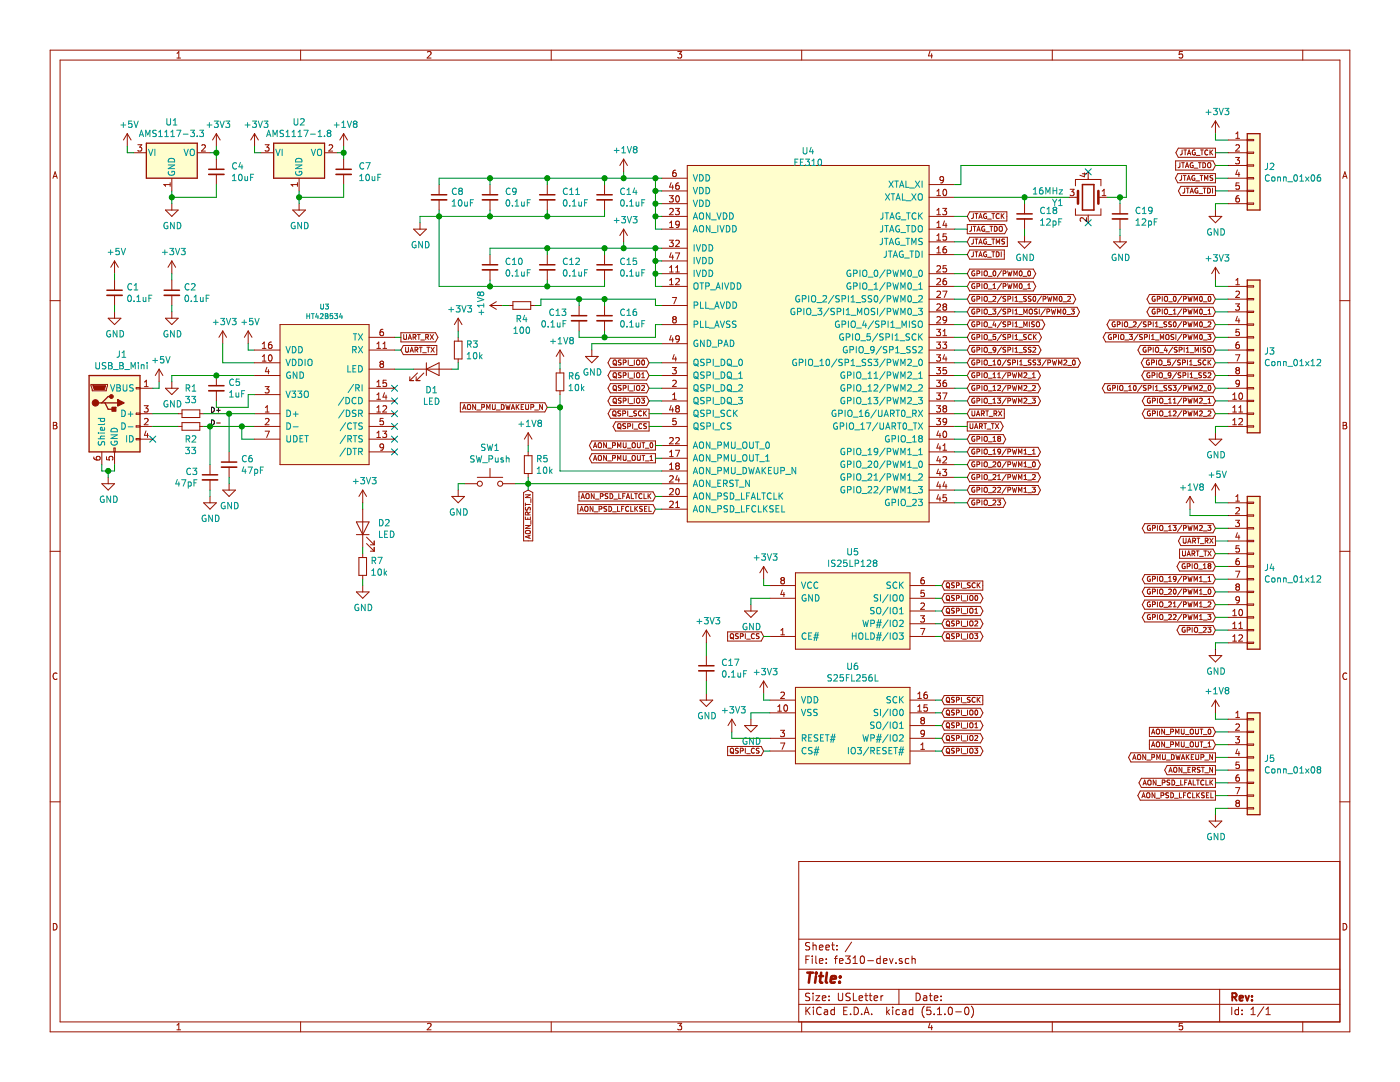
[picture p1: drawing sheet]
EESchema Schematic File Version 4
LIBS:fe310-dev-cache
EELAYER 26 0
EELAYER END
$Descr USLetter 11000 8500
encoding utf-8
Sheet 1 1
Title ""
Date ""
Rev ""
Comp ""
Comment1 ""
Comment2 ""
Comment3 ""
Comment4 ""
$EndDescr
$Comp
L fe310:FE310 U4
U 1 1
P 6350 2700
F 0 "U4" H 6350 4215 50  0000 C CNN
F 1 "FE310" H 6350 4124 50  0000 C CNN
F 2 "Housings_DFN_QFN:QFN-48-1EP_6x6mm_Pitch0.4mm_ThermalVias" H 6350 2750 50  0001 C CNN
F 3 "" H 6350 2750 50  0001 C CNN
	1    6350 2700
	1    0    0    -1  
$EndComp
$Comp
L power:+1V8 #PWR0101
U 1 1
P 4900 1350
F 0 "#PWR0101" H 4900 1200 50  0001 C CNN
F 1 "+1V8" H 4915 1523 50  0000 C CNN
F 2 "" H 4900 1350 50  0001 C CNN
F 3 "" H 4900 1350 50  0001 C CNN
	1    4900 1350
	1    0    0    -1  
$EndComp
Wire Wire Line
	5200 1400 5150 1400
Wire Wire Line
	5150 1400 5150 1500
Wire Wire Line
	5150 1500 5200 1500
Wire Wire Line
	5150 1500 5150 1600
Wire Wire Line
	5150 1600 5200 1600
Connection ~ 5150 1500
Connection ~ 5150 1400
Wire Wire Line
	5200 1950 5150 1950
Wire Wire Line
	4900 1950 4900 1900
Wire Wire Line
	5150 1950 5150 2050
Wire Wire Line
	5150 2050 5200 2050
Connection ~ 5150 1950
Wire Wire Line
	5150 1950 4900 1950
Wire Wire Line
	5150 2050 5150 2150
Wire Wire Line
	5150 2150 5200 2150
Connection ~ 5150 2050
Wire Wire Line
	5150 2150 5150 2250
Wire Wire Line
	5150 2250 5200 2250
Connection ~ 5150 2150
$Comp
L power:GND #PWR0102
U 1 1
P 4650 2750
F 0 "#PWR0102" H 4650 2500 50  0001 C CNN
F 1 "GND" H 4655 2577 50  0000 C CNN
F 2 "" H 4650 2750 50  0001 C CNN
F 3 "" H 4650 2750 50  0001 C CNN
	1    4650 2750
	1    0    0    -1  
$EndComp
$Comp
L Regulator_Linear:AMS1117-1.8 U2
U 1 1
P 2350 1200
F 0 "U2" H 2350 1442 50  0000 C CNN
F 1 "AMS1117-1.8" H 2350 1351 50  0000 C CNN
F 2 "TO_SOT_Packages_SMD:SOT-223-3_TabPin2" H 2350 1400 50  0001 C CNN
F 3 "http://www.advanced-monolithic.com/pdf/ds1117.pdf" H 2450 950 50  0001 C CNN
	1    2350 1200
	1    0    0    -1  
$EndComp
$Comp
L power:+3V3 #PWR0103
U 1 1
P 4900 1900
F 0 "#PWR0103" H 4900 1750 50  0001 C CNN
F 1 "+3V3" H 4915 2073 50  0000 C CNN
F 2 "" H 4900 1900 50  0001 C CNN
F 3 "" H 4900 1900 50  0001 C CNN
	1    4900 1900
	1    0    0    -1  
$EndComp
$Comp
L power:+1V8 #PWR0104
U 1 1
P 2700 1150
F 0 "#PWR0104" H 2700 1000 50  0001 C CNN
F 1 "+1V8" H 2715 1323 50  0000 C CNN
F 2 "" H 2700 1150 50  0001 C CNN
F 3 "" H 2700 1150 50  0001 C CNN
	1    2700 1150
	1    0    0    -1  
$EndComp
$Comp
L power:+3V3 #PWR0105
U 1 1
P 2000 1150
F 0 "#PWR0105" H 2000 1000 50  0001 C CNN
F 1 "+3V3" H 2015 1323 50  0000 C CNN
F 2 "" H 2000 1150 50  0001 C CNN
F 3 "" H 2000 1150 50  0001 C CNN
	1    2000 1150
	1    0    0    -1  
$EndComp
Wire Wire Line
	2050 1200 2000 1200
Wire Wire Line
	2000 1200 2000 1150
Wire Wire Line
	2650 1200 2700 1200
Wire Wire Line
	2700 1200 2700 1150
$Comp
L power:GND #PWR0106
U 1 1
P 2350 1600
F 0 "#PWR0106" H 2350 1350 50  0001 C CNN
F 1 "GND" H 2355 1427 50  0000 C CNN
F 2 "" H 2350 1600 50  0001 C CNN
F 3 "" H 2350 1600 50  0001 C CNN
	1    2350 1600
	1    0    0    -1  
$EndComp
Wire Wire Line
	2350 1600 2350 1550
$Comp
L Device:C_Small C7
U 1 1
P 2700 1350
F 0 "C7" H 2815 1396 50  0000 L CNN
F 1 "10uF" H 2815 1305 50  0000 L CNN
F 2 "Capacitors_SMD:C_0603_HandSoldering" H 2738 1200 50  0001 C CNN
F 3 "~" H 2700 1350 50  0001 C CNN
	1    2700 1350
	1    0    0    -1  
$EndComp
$Comp
L Device:C_Small C4
U 1 1
P 1700 1350
F 0 "C4" H 1815 1396 50  0000 L CNN
F 1 "10uF" H 1815 1305 50  0000 L CNN
F 2 "Capacitors_SMD:C_0603_HandSoldering" H 1738 1200 50  0001 C CNN
F 3 "~" H 1700 1350 50  0001 C CNN
	1    1700 1350
	1    0    0    -1  
$EndComp
Connection ~ 2350 1550
Wire Wire Line
	2350 1550 2350 1500
Wire Wire Line
	2350 1550 2700 1550
$Comp
L Regulator_Linear:AMS1117-3.3 U1
U 1 1
P 1350 1200
F 0 "U1" H 1350 1442 50  0000 C CNN
F 1 "AMS1117-3.3" H 1350 1351 50  0000 C CNN
F 2 "TO_SOT_Packages_SMD:SOT-223-3_TabPin2" H 1350 1400 50  0001 C CNN
F 3 "http://www.advanced-monolithic.com/pdf/ds1117.pdf" H 1450 950 50  0001 C CNN
	1    1350 1200
	1    0    0    -1  
$EndComp
$Comp
L power:+3V3 #PWR0107
U 1 1
P 1700 1150
F 0 "#PWR0107" H 1700 1000 50  0001 C CNN
F 1 "+3V3" H 1715 1323 50  0000 C CNN
F 2 "" H 1700 1150 50  0001 C CNN
F 3 "" H 1700 1150 50  0001 C CNN
	1    1700 1150
	1    0    0    -1  
$EndComp
Wire Wire Line
	1650 1200 1700 1200
Wire Wire Line
	1700 1200 1700 1150
Connection ~ 1700 1200
$Comp
L power:+5V #PWR0108
U 1 1
P 1000 1150
F 0 "#PWR0108" H 1000 1000 50  0001 C CNN
F 1 "+5V" H 1015 1323 50  0000 C CNN
F 2 "" H 1000 1150 50  0001 C CNN
F 3 "" H 1000 1150 50  0001 C CNN
	1    1000 1150
	1    0    0    -1  
$EndComp
Wire Wire Line
	1050 1200 1000 1200
Wire Wire Line
	1000 1200 1000 1150
$Comp
L power:GND #PWR0109
U 1 1
P 1350 1600
F 0 "#PWR0109" H 1350 1350 50  0001 C CNN
F 1 "GND" H 1355 1427 50  0000 C CNN
F 2 "" H 1350 1600 50  0001 C CNN
F 3 "" H 1350 1600 50  0001 C CNN
	1    1350 1600
	1    0    0    -1  
$EndComp
Wire Wire Line
	1350 1600 1350 1550
Wire Wire Line
	1350 1550 1700 1550
Connection ~ 1350 1550
Wire Wire Line
	1350 1550 1350 1500
$Comp
L fe310:IS25LP128 U5
U 1 1
P 6700 4800
F 0 "U5" H 6700 5265 50  0000 C CNN
F 1 "IS25LP128" H 6700 5174 50  0000 C CNN
F 2 "Housings_SOIC:SO-8_5.3x6.2mm_Pitch1.27mm" H 7250 5700 50  0001 C CNN
F 3 "" H 7250 5700 50  0001 C CNN
	1    6700 4800
	1    0    0    -1  
$EndComp
Text GLabel 7400 4600 2    39   Input ~ 0
QSPI_SCK
Text GLabel 7400 4700 2    39   BiDi ~ 0
QSPI_IO0
Text GLabel 7400 4800 2    39   BiDi ~ 0
QSPI_IO1
Text GLabel 7400 4900 2    39   BiDi ~ 0
QSPI_IO2
Text GLabel 7400 5000 2    39   BiDi ~ 0
QSPI_IO3
Wire Wire Line
	7350 4600 7400 4600
Wire Wire Line
	7400 4700 7350 4700
Wire Wire Line
	7350 4800 7400 4800
Wire Wire Line
	7400 4900 7350 4900
Wire Wire Line
	7350 5000 7400 5000
$Comp
L power:+3V3 #PWR0110
U 1 1
P 6000 4550
F 0 "#PWR0110" H 6000 4400 50  0001 C CNN
F 1 "+3V3" H 6015 4723 50  0000 C CNN
F 2 "" H 6000 4550 50  0001 C CNN
F 3 "" H 6000 4550 50  0001 C CNN
	1    6000 4550
	1    0    0    -1  
$EndComp
Wire Wire Line
	6050 4600 6000 4600
Wire Wire Line
	6000 4600 6000 4550
$Comp
L power:GND #PWR0113
U 1 1
P 5900 4750
F 0 "#PWR0113" H 5900 4500 50  0001 C CNN
F 1 "GND" H 5905 4577 50  0000 C CNN
F 2 "" H 5900 4750 50  0001 C CNN
F 3 "" H 5900 4750 50  0001 C CNN
	1    5900 4750
	1    0    0    -1  
$EndComp
Wire Wire Line
	6050 4700 5900 4700
Wire Wire Line
	5900 4700 5900 4750
$Comp
L power:+3V3 #PWR0114
U 1 1
P 5550 5050
F 0 "#PWR0114" H 5550 4900 50  0001 C CNN
F 1 "+3V3" H 5565 5223 50  0000 C CNN
F 2 "" H 5550 5050 50  0001 C CNN
F 3 "" H 5550 5050 50  0001 C CNN
	1    5550 5050
	1    0    0    -1  
$EndComp
$Comp
L power:GND #PWR0115
U 1 1
P 5550 5450
F 0 "#PWR0115" H 5550 5200 50  0001 C CNN
F 1 "GND" H 5555 5277 50  0000 C CNN
F 2 "" H 5550 5450 50  0001 C CNN
F 3 "" H 5550 5450 50  0001 C CNN
	1    5550 5450
	1    0    0    -1  
$EndComp
$Comp
L Device:C_Small C17
U 1 1
P 5550 5250
F 0 "C17" H 5665 5296 50  0000 L CNN
F 1 "0.1uF" H 5665 5205 50  0000 L CNN
F 2 "Capacitors_SMD:C_0603_HandSoldering" H 5588 5100 50  0001 C CNN
F 3 "~" H 5550 5250 50  0001 C CNN
	1    5550 5250
	1    0    0    -1  
$EndComp
Wire Wire Line
	5550 5450 5550 5350
Text GLabel 6000 5000 0    39   Input ~ 0
QSPI_CS
Wire Wire Line
	6000 5000 6050 5000
Text GLabel 5100 3250 0    39   Output ~ 0
QSPI_SCK
Text GLabel 5100 2850 0    39   BiDi ~ 0
QSPI_IO0
Text GLabel 5100 2950 0    39   BiDi ~ 0
QSPI_IO1
Text GLabel 5100 3050 0    39   BiDi ~ 0
QSPI_IO2
Text GLabel 5100 3150 0    39   BiDi ~ 0
QSPI_IO3
Text GLabel 5100 3350 0    39   Output ~ 0
QSPI_CS
Wire Wire Line
	5100 2850 5200 2850
Wire Wire Line
	5200 2950 5100 2950
Wire Wire Line
	5200 3050 5100 3050
Wire Wire Line
	5200 3150 5100 3150
Wire Wire Line
	5200 3250 5100 3250
Wire Wire Line
	5200 3350 5100 3350
Text GLabel 7600 3250 2    39   Input ~ 0
UART_RX
Text GLabel 7600 3350 2    39   Output ~ 0
UART_TX
Wire Wire Line
	7500 3250 7600 3250
Wire Wire Line
	7600 3350 7500 3350
$Comp
L Device:Crystal_GND24 Y1
U 1 1
P 8550 1550
F 0 "Y1" H 8741 1596 50  0000 L CNN
F 1 "16MHz" H 8741 1505 50  0000 L CNN
F 2 "Crystals:Crystal_SMD_3225-4pin_3.2x2.5mm_HandSoldering" H 8550 1550 50  0001 C CNN
F 3 "~" H 8550 1550 50  0001 C CNN
	1    8550 1550
	-1   0    0    1   
$EndComp
Wire Wire Line
	7500 1450 7550 1450
Wire Wire Line
	7550 1450 7550 1300
Wire Wire Line
	7550 1300 8850 1300
Wire Wire Line
	8850 1300 8850 1550
$Comp
L Device:C_Small C18
U 1 1
P 8050 1700
F 0 "C18" H 8165 1746 50  0000 L CNN
F 1 "12pF" H 8165 1655 50  0000 L CNN
F 2 "Capacitors_SMD:C_0603_HandSoldering" H 8088 1550 50  0001 C CNN
F 3 "~" H 8050 1700 50  0001 C CNN
	1    8050 1700
	1    0    0    -1  
$EndComp
Wire Wire Line
	8050 1550 8400 1550
Text GLabel 7600 1700 2    39   Input ~ 0
JTAG_TCK
Connection ~ 8050 1550
Wire Wire Line
	7500 1550 8050 1550
$Comp
L Device:C_Small C19
U 1 1
P 8800 1700
F 0 "C19" H 8915 1746 50  0000 L CNN
F 1 "12pF" H 8915 1655 50  0000 L CNN
F 2 "Capacitors_SMD:C_0603_HandSoldering" H 8838 1550 50  0001 C CNN
F 3 "~" H 8800 1700 50  0001 C CNN
	1    8800 1700
	1    0    0    -1  
$EndComp
$Comp
L power:GND #PWR0116
U 1 1
P 8050 1850
F 0 "#PWR0116" H 8050 1600 50  0001 C CNN
F 1 "GND" H 8055 1677 50  0000 C CNN
F 2 "" H 8050 1850 50  0001 C CNN
F 3 "" H 8050 1850 50  0001 C CNN
	1    8050 1850
	1    0    0    -1  
$EndComp
$Comp
L power:GND #PWR0117
U 1 1
P 8800 1850
F 0 "#PWR0117" H 8800 1600 50  0001 C CNN
F 1 "GND" H 8805 1677 50  0000 C CNN
F 2 "" H 8800 1850 50  0001 C CNN
F 3 "" H 8800 1850 50  0001 C CNN
	1    8800 1850
	1    0    0    -1  
$EndComp
Text GLabel 7600 1800 2    39   Output ~ 0
JTAG_TDO
Text GLabel 7600 1900 2    39   Input ~ 0
JTAG_TMS
Text GLabel 7600 2000 2    39   Input ~ 0
JTAG_TDI
Wire Wire Line
	7500 1700 7600 1700
Wire Wire Line
	7500 1800 7600 1800
Wire Wire Line
	7500 1900 7600 1900
Wire Wire Line
	7500 2000 7600 2000
NoConn ~ 8550 1750
NoConn ~ 8550 1350
$Comp
L power:+1V8 #PWR0118
U 1 1
P 4150 3500
F 0 "#PWR0118" H 4150 3350 50  0001 C CNN
F 1 "+1V8" H 4165 3673 50  0000 C CNN
F 2 "" H 4150 3500 50  0001 C CNN
F 3 "" H 4150 3500 50  0001 C CNN
	1    4150 3500
	1    0    0    -1  
$EndComp
$Comp
L Device:R_Small R5
U 1 1
P 4150 3650
F 0 "R5" H 4209 3696 50  0000 L CNN
F 1 "10k" H 4209 3605 50  0000 L CNN
F 2 "Resistors_SMD:R_0603_HandSoldering" H 4150 3650 50  0001 C CNN
F 3 "~" H 4150 3650 50  0001 C CNN
	1    4150 3650
	1    0    0    -1  
$EndComp
Wire Wire Line
	4150 3550 4150 3500
Wire Wire Line
	5200 3800 4150 3800
Wire Wire Line
	4150 3800 4150 3750
$Comp
L Switch:SW_Push SW1
U 1 1
P 3850 3800
F 0 "SW1" H 3850 4085 50  0000 C CNN
F 1 "SW_Push" H 3850 3994 50  0000 C CNN
F 2 "Buttons_Switches_SMD:SW_SPST_PTS645" H 3850 4000 50  0001 C CNN
F 3 "" H 3850 4000 50  0001 C CNN
	1    3850 3800
	1    0    0    -1  
$EndComp
$Comp
L power:GND #PWR0119
U 1 1
P 3600 3850
F 0 "#PWR0119" H 3600 3600 50  0001 C CNN
F 1 "GND" H 3605 3677 50  0000 C CNN
F 2 "" H 3600 3850 50  0001 C CNN
F 3 "" H 3600 3850 50  0001 C CNN
	1    3600 3850
	1    0    0    -1  
$EndComp
Wire Wire Line
	3600 3800 3600 3850
Wire Wire Line
	3600 3800 3650 3800
Wire Wire Line
	4050 3800 4150 3800
Connection ~ 4150 3800
Text GLabel 5150 3500 0    39   Output ~ 0
AON_PMU_OUT_0
Text GLabel 5150 3600 0    39   Output ~ 0
AON_PMU_OUT_1
Text GLabel 4300 3200 0    39   Input ~ 0
AON_PMU_DWAKEUP_N
Text GLabel 5150 3900 0    39   Input ~ 0
AON_PSD_LFALTCLK
Text GLabel 5150 4000 0    39   Input ~ 0
AON_PSD_LFCLKSEL
Wire Wire Line
	5150 4000 5200 4000
Wire Wire Line
	5200 3900 5150 3900
Wire Wire Line
	5200 3600 5150 3600
Wire Wire Line
	5150 3500 5200 3500
$Comp
L Connector:USB_B_Mini J1
U 1 1
P 900 3250
F 0 "J1" H 955 3717 50  0000 C CNN
F 1 "USB_B_Mini" H 955 3626 50  0000 C CNN
F 2 "Connectors:USB_Mini-B" H 1050 3200 50  0001 C CNN
F 3 "~" H 1050 3200 50  0001 C CNN
	1    900  3250
	1    0    0    -1  
$EndComp
$Comp
L power:GND #PWR0120
U 1 1
P 850 3750
F 0 "#PWR0120" H 850 3500 50  0001 C CNN
F 1 "GND" H 855 3577 50  0000 C CNN
F 2 "" H 850 3750 50  0001 C CNN
F 3 "" H 850 3750 50  0001 C CNN
	1    850  3750
	1    0    0    -1  
$EndComp
Wire Wire Line
	900  3650 900  3700
Wire Wire Line
	900  3700 850  3700
Wire Wire Line
	800  3700 800  3650
Wire Wire Line
	850  3750 850  3700
Connection ~ 850  3700
Wire Wire Line
	1200 3050 1250 3050
NoConn ~ 1200 3450
$Comp
L power:GND #PWR0121
U 1 1
P 1350 3000
F 0 "#PWR0121" H 1350 2750 50  0001 C CNN
F 1 "GND" H 1355 2827 50  0000 C CNN
F 2 "" H 1350 3000 50  0001 C CNN
F 3 "" H 1350 3000 50  0001 C CNN
	1    1350 3000
	1    0    0    -1  
$EndComp
Wire Wire Line
	1350 2950 1350 3000
$Comp
L power:+3V3 #PWR0122
U 1 1
P 1750 2700
F 0 "#PWR0122" H 1750 2550 50  0001 C CNN
F 1 "+3V3" H 1765 2873 50  0000 C CNN
F 2 "" H 1750 2700 50  0001 C CNN
F 3 "" H 1750 2700 50  0001 C CNN
	1    1750 2700
	1    0    0    -1  
$EndComp
Wire Wire Line
	2000 2850 1750 2850
Wire Wire Line
	1750 2850 1750 2700
Text GLabel 3150 2750 2    39   Input ~ 0
UART_TX
Wire Wire Line
	3150 2750 3100 2750
Text GLabel 3150 2650 2    39   Output ~ 0
UART_RX
Wire Wire Line
	3100 2650 3150 2650
Wire Wire Line
	2000 3450 1900 3450
Wire Wire Line
	1900 3450 1900 3350
Wire Wire Line
	1900 3350 2000 3350
NoConn ~ 3100 3550
NoConn ~ 3100 3450
NoConn ~ 3100 3350
NoConn ~ 3100 3250
NoConn ~ 3100 3150
NoConn ~ 3100 3050
Wire Wire Line
	1700 1200 1700 1250
Wire Wire Line
	1700 1450 1700 1550
Wire Wire Line
	2700 1450 2700 1550
Wire Wire Line
	2700 1250 2700 1200
Connection ~ 2700 1200
Wire Wire Line
	5550 5050 5550 5150
Wire Wire Line
	8050 1600 8050 1550
Wire Wire Line
	8700 1550 8800 1550
Wire Wire Line
	8050 1800 8050 1850
Wire Wire Line
	8800 1800 8800 1850
Wire Wire Line
	8800 1600 8800 1550
Connection ~ 8800 1550
Wire Wire Line
	8800 1550 8850 1550
$Comp
L Device:C_Small C2
U 1 1
P 1350 2300
F 0 "C2" H 1442 2346 50  0000 L CNN
F 1 "0.1uF" H 1442 2255 50  0000 L CNN
F 2 "Capacitors_SMD:C_0603_HandSoldering" H 1350 2300 50  0001 C CNN
F 3 "~" H 1350 2300 50  0001 C CNN
	1    1350 2300
	1    0    0    -1  
$EndComp
$Comp
L power:+3V3 #PWR0123
U 1 1
P 1350 2150
F 0 "#PWR0123" H 1350 2000 50  0001 C CNN
F 1 "+3V3" H 1365 2323 50  0000 C CNN
F 2 "" H 1350 2150 50  0001 C CNN
F 3 "" H 1350 2150 50  0001 C CNN
	1    1350 2150
	1    0    0    -1  
$EndComp
Wire Wire Line
	1350 2200 1350 2150
$Comp
L power:GND #PWR0124
U 1 1
P 1350 2450
F 0 "#PWR0124" H 1350 2200 50  0001 C CNN
F 1 "GND" H 1355 2277 50  0000 C CNN
F 2 "" H 1350 2450 50  0001 C CNN
F 3 "" H 1350 2450 50  0001 C CNN
	1    1350 2450
	1    0    0    -1  
$EndComp
Wire Wire Line
	1350 2450 1350 2400
$Comp
L power:GND #PWR0125
U 1 1
P 900 2450
F 0 "#PWR0125" H 900 2200 50  0001 C CNN
F 1 "GND" H 905 2277 50  0000 C CNN
F 2 "" H 900 2450 50  0001 C CNN
F 3 "" H 900 2450 50  0001 C CNN
	1    900  2450
	1    0    0    -1  
$EndComp
$Comp
L power:+5V #PWR0126
U 1 1
P 1250 3000
F 0 "#PWR0126" H 1250 2850 50  0001 C CNN
F 1 "+5V" H 1265 3173 50  0000 C CNN
F 2 "" H 1250 3000 50  0001 C CNN
F 3 "" H 1250 3000 50  0001 C CNN
	1    1250 3000
	1    0    0    -1  
$EndComp
Wire Wire Line
	1250 3050 1250 3000
$Comp
L power:+5V #PWR0127
U 1 1
P 1950 2700
F 0 "#PWR0127" H 1950 2550 50  0001 C CNN
F 1 "+5V" H 1965 2873 50  0000 C CNN
F 2 "" H 1950 2700 50  0001 C CNN
F 3 "" H 1950 2700 50  0001 C CNN
	1    1950 2700
	1    0    0    -1  
$EndComp
Wire Wire Line
	1950 2700 1950 2750
Wire Wire Line
	1950 2750 2000 2750
$Comp
L Device:C_Small C1
U 1 1
P 900 2300
F 0 "C1" H 992 2346 50  0000 L CNN
F 1 "0.1uF" H 992 2255 50  0000 L CNN
F 2 "Capacitors_SMD:C_0603_HandSoldering" H 900 2300 50  0001 C CNN
F 3 "~" H 900 2300 50  0001 C CNN
	1    900  2300
	1    0    0    -1  
$EndComp
Wire Wire Line
	900  2450 900  2400
$Comp
L power:+5V #PWR0128
U 1 1
P 900 2150
F 0 "#PWR0128" H 900 2000 50  0001 C CNN
F 1 "+5V" H 915 2323 50  0000 C CNN
F 2 "" H 900 2150 50  0001 C CNN
F 3 "" H 900 2150 50  0001 C CNN
	1    900  2150
	1    0    0    -1  
$EndComp
Wire Wire Line
	900  2200 900  2150
$Comp
L Device:R_Small R1
U 1 1
P 1500 3250
F 0 "R1" V 1696 3250 50  0000 C CNN
F 1 "33" V 1605 3250 50  0000 C CNN
F 2 "Resistors_SMD:R_0603_HandSoldering" H 1500 3250 50  0001 C CNN
F 3 "~" H 1500 3250 50  0001 C CNN
	1    1500 3250
	0    -1   -1   0   
$EndComp
$Comp
L Device:R_Small R2
U 1 1
P 1500 3350
F 0 "R2" V 1396 3350 50  0000 C CNN
F 1 "33" V 1305 3350 50  0000 C CNN
F 2 "Resistors_SMD:R_0603_HandSoldering" H 1500 3350 50  0001 C CNN
F 3 "~" H 1500 3350 50  0001 C CNN
	1    1500 3350
	0    -1   -1   0   
$EndComp
Wire Wire Line
	1200 3250 1400 3250
Wire Wire Line
	1200 3350 1400 3350
Connection ~ 1900 3350
Wire Wire Line
	1600 3250 1800 3250
Wire Wire Line
	850  3700 800  3700
$Comp
L Device:C_Small C5
U 1 1
P 1700 3050
F 0 "C5" H 1792 3096 50  0000 L CNN
F 1 "1uF" H 1792 3005 50  0000 L CNN
F 2 "Capacitors_SMD:C_0603_HandSoldering" H 1700 3050 50  0001 C CNN
F 3 "~" H 1700 3050 50  0001 C CNN
	1    1700 3050
	1    0    0    -1  
$EndComp
Wire Wire Line
	1700 3200 1700 3150
Wire Wire Line
	1350 2950 1700 2950
Connection ~ 1700 2950
Wire Wire Line
	1700 2950 2000 2950
$Comp
L Device:LED D1
U 1 1
P 3400 2900
F 0 "D1" H 3391 2738 50  0000 C CNN
F 1 "LED" H 3391 2647 50  0000 C CNN
F 2 "LEDs:LED_0603_HandSoldering" H 3400 2900 50  0001 C CNN
F 3 "~" H 3400 2900 50  0001 C CNN
	1    3400 2900
	1    0    0    -1  
$EndComp
Wire Wire Line
	3100 2900 3250 2900
$Comp
L Device:R_Small R3
U 1 1
P 3600 2750
F 0 "R3" H 3659 2796 50  0000 L CNN
F 1 "10k" H 3659 2705 50  0000 L CNN
F 2 "Resistors_SMD:R_0603_HandSoldering" H 3600 2750 50  0001 C CNN
F 3 "~" H 3600 2750 50  0001 C CNN
	1    3600 2750
	1    0    0    -1  
$EndComp
Wire Wire Line
	3550 2900 3600 2900
Wire Wire Line
	3600 2900 3600 2850
$Comp
L power:+3V3 #PWR0129
U 1 1
P 3600 2600
F 0 "#PWR0129" H 3600 2450 50  0001 C CNN
F 1 "+3V3" H 3615 2773 50  0000 C CNN
F 2 "" H 3600 2600 50  0001 C CNN
F 3 "" H 3600 2600 50  0001 C CNN
	1    3600 2600
	1    0    0    -1  
$EndComp
Wire Wire Line
	3600 2600 3600 2650
$Comp
L fe310:HT42B534 U3
U 1 1
P 2550 3100
F 0 "U3" H 2550 3791 39  0000 C CNN
F 1 "HT42B534" H 2550 3716 39  0000 C CNN
F 2 "Housings_SOIC:SOIC-16_3.9x9.9mm_Pitch1.27mm" H 2550 3150 39  0001 C CNN
F 3 "" H 2550 3150 39  0001 C CNN
	1    2550 3100
	1    0    0    -1  
$EndComp
Wire Wire Line
	2000 3100 1950 3100
Wire Wire Line
	1950 3100 1950 3200
Wire Wire Line
	1950 3200 1700 3200
$Comp
L Device:C_Small C6
U 1 1
P 1800 3650
F 0 "C6" H 1892 3696 50  0000 L CNN
F 1 "47pF" H 1892 3605 50  0000 L CNN
F 2 "Capacitors_SMD:C_0603_HandSoldering" H 1800 3650 50  0001 C CNN
F 3 "~" H 1800 3650 50  0001 C CNN
	1    1800 3650
	1    0    0    -1  
$EndComp
Wire Wire Line
	1600 3350 1650 3350
$Comp
L Device:C_Small C3
U 1 1
P 1650 3750
F 0 "C3" H 1559 3796 50  0000 R CNN
F 1 "47pF" H 1559 3705 50  0000 R CNN
F 2 "Capacitors_SMD:C_0603_HandSoldering" H 1650 3750 50  0001 C CNN
F 3 "~" H 1650 3750 50  0001 C CNN
	1    1650 3750
	1    0    0    -1  
$EndComp
Wire Wire Line
	1650 3650 1650 3350
Connection ~ 1650 3350
Wire Wire Line
	1650 3350 1900 3350
Wire Wire Line
	1800 3550 1800 3250
Connection ~ 1800 3250
Wire Wire Line
	1800 3250 2000 3250
$Comp
L power:GND #PWR0130
U 1 1
P 1650 3900
F 0 "#PWR0130" H 1650 3650 50  0001 C CNN
F 1 "GND" H 1655 3727 50  0000 C CNN
F 2 "" H 1650 3900 50  0001 C CNN
F 3 "" H 1650 3900 50  0001 C CNN
	1    1650 3900
	1    0    0    -1  
$EndComp
Wire Wire Line
	1650 3900 1650 3850
$Comp
L power:GND #PWR0131
U 1 1
P 1800 3800
F 0 "#PWR0131" H 1800 3550 50  0001 C CNN
F 1 "GND" H 1805 3627 50  0000 C CNN
F 2 "" H 1800 3800 50  0001 C CNN
F 3 "" H 1800 3800 50  0001 C CNN
	1    1800 3800
	1    0    0    -1  
$EndComp
Wire Wire Line
	1800 3800 1800 3750
$Comp
L power:+1V8 #PWR0132
U 1 1
P 4400 2850
F 0 "#PWR0132" H 4400 2700 50  0001 C CNN
F 1 "+1V8" H 4415 3023 50  0000 C CNN
F 2 "" H 4400 2850 50  0001 C CNN
F 3 "" H 4400 2850 50  0001 C CNN
	1    4400 2850
	1    0    0    -1  
$EndComp
Wire Wire Line
	4400 3100 4400 3200
Wire Wire Line
	4400 3700 5200 3700
Wire Wire Line
	4300 3200 4400 3200
Connection ~ 4400 3200
Wire Wire Line
	4400 3200 4400 3700
$Comp
L Device:R_Small R6
U 1 1
P 4400 3000
F 0 "R6" H 4459 3046 50  0000 L CNN
F 1 "10k" H 4459 2955 50  0000 L CNN
F 2 "Resistors_SMD:R_0603_HandSoldering" H 4400 3000 50  0001 C CNN
F 3 "~" H 4400 3000 50  0001 C CNN
	1    4400 3000
	1    0    0    -1  
$EndComp
Wire Wire Line
	4400 2900 4400 2850
$Comp
L Connector_Generic:Conn_01x12 J3
U 1 1
P 9850 2750
F 0 "J3" H 9930 2742 50  0000 L CNN
F 1 "Conn_01x12" H 9930 2651 50  0000 L CNN
F 2 "Pin_Headers:Pin_Header_Straight_1x12_Pitch2.54mm" H 9850 2750 50  0001 C CNN
F 3 "~" H 9850 2750 50  0001 C CNN
	1    9850 2750
	1    0    0    -1  
$EndComp
$Comp
L Connector_Generic:Conn_01x06 J2
U 1 1
P 9850 1300
F 0 "J2" H 9930 1292 50  0000 L CNN
F 1 "Conn_01x06" H 9930 1201 50  0000 L CNN
F 2 "Pin_Headers:Pin_Header_Straight_1x06_Pitch2.54mm" H 9850 1300 50  0001 C CNN
F 3 "~" H 9850 1300 50  0001 C CNN
	1    9850 1300
	1    0    0    -1  
$EndComp
Text GLabel 9550 1200 0    39   Output ~ 0
JTAG_TCK
Text GLabel 9550 1300 0    39   Input ~ 0
JTAG_TDO
Text GLabel 9550 1400 0    39   Output ~ 0
JTAG_TMS
Text GLabel 9550 1500 0    39   Output ~ 0
JTAG_TDI
Wire Wire Line
	9550 1200 9650 1200
Wire Wire Line
	9650 1300 9550 1300
Wire Wire Line
	9550 1400 9650 1400
Wire Wire Line
	9550 1500 9650 1500
$Comp
L power:GND #PWR0133
U 1 1
P 9550 1650
F 0 "#PWR0133" H 9550 1400 50  0001 C CNN
F 1 "GND" H 9555 1477 50  0000 C CNN
F 2 "" H 9550 1650 50  0001 C CNN
F 3 "" H 9550 1650 50  0001 C CNN
	1    9550 1650
	1    0    0    -1  
$EndComp
Wire Wire Line
	9650 1600 9550 1600
Wire Wire Line
	9550 1600 9550 1650
$Comp
L power:+3V3 #PWR0134
U 1 1
P 9550 1050
F 0 "#PWR0134" H 9550 900 50  0001 C CNN
F 1 "+3V3" H 9565 1223 50  0000 C CNN
F 2 "" H 9550 1050 50  0001 C CNN
F 3 "" H 9550 1050 50  0001 C CNN
	1    9550 1050
	1    0    0    -1  
$EndComp
Wire Wire Line
	9650 1100 9550 1100
Wire Wire Line
	9550 1100 9550 1050
Text GLabel 7600 2150 2    39   BiDi ~ 0
GPIO_0/PWM0_0
Text GLabel 7600 2250 2    39   BiDi ~ 0
GPIO_1/PWM0_1
Text GLabel 7600 2350 2    39   BiDi ~ 0
GPIO_2/SPI1_SS0/PWM0_2
Text GLabel 7600 2450 2    39   BiDi ~ 0
GPIO_3/SPI1_MOSI/PWM0_3
Text GLabel 7600 2550 2    39   BiDi ~ 0
GPIO_4/SPI1_MISO
Text GLabel 7600 2650 2    39   BiDi ~ 0
GPIO_5/SPI1_SCK
Text GLabel 7600 2750 2    39   BiDi ~ 0
GPIO_9/SPI1_SS2
Text GLabel 7600 2850 2    39   BiDi ~ 0
GPIO_10/SPI1_SS3/PWM2_0
Text GLabel 7600 2950 2    39   BiDi ~ 0
GPIO_11/PWM2_1
Text GLabel 7600 3050 2    39   BiDi ~ 0
GPIO_12/PWM2_2
Text GLabel 7600 3150 2    39   BiDi ~ 0
GPIO_13/PWM2_3
Text GLabel 7600 3450 2    39   BiDi ~ 0
GPIO_18
Text GLabel 7600 3550 2    39   BiDi ~ 0
GPIO_19/PWM1_1
Text GLabel 7600 3650 2    39   BiDi ~ 0
GPIO_20/PWM1_0
Text GLabel 7600 3750 2    39   BiDi ~ 0
GPIO_21/PWM1_2
Text GLabel 7600 3850 2    39   BiDi ~ 0
GPIO_22/PWM1_3
Text GLabel 7600 3950 2    39   BiDi ~ 0
GPIO_23
Wire Wire Line
	7500 2150 7600 2150
Wire Wire Line
	7500 2250 7600 2250
Wire Wire Line
	7500 2350 7600 2350
Wire Wire Line
	7500 2450 7600 2450
Wire Wire Line
	7500 2550 7600 2550
Wire Wire Line
	7500 2650 7600 2650
Wire Wire Line
	7500 2750 7600 2750
Wire Wire Line
	7500 2850 7600 2850
Wire Wire Line
	7500 2950 7600 2950
Wire Wire Line
	7500 3050 7600 3050
Wire Wire Line
	7500 3150 7600 3150
Wire Wire Line
	7500 3450 7600 3450
Wire Wire Line
	7600 3550 7500 3550
Wire Wire Line
	7500 3650 7600 3650
Wire Wire Line
	7500 3750 7600 3750
Wire Wire Line
	7500 3850 7600 3850
Wire Wire Line
	7500 3950 7600 3950
Text GLabel 9550 2350 0    39   BiDi ~ 0
GPIO_0/PWM0_0
Text GLabel 9550 2450 0    39   BiDi ~ 0
GPIO_1/PWM0_1
Text GLabel 9550 2550 0    39   BiDi ~ 0
GPIO_2/SPI1_SS0/PWM0_2
Text GLabel 9550 2650 0    39   BiDi ~ 0
GPIO_3/SPI1_MOSI/PWM0_3
Text GLabel 9550 2750 0    39   BiDi ~ 0
GPIO_4/SPI1_MISO
Text GLabel 9550 2850 0    39   BiDi ~ 0
GPIO_5/SPI1_SCK
Text GLabel 9550 2950 0    39   BiDi ~ 0
GPIO_9/SPI1_SS2
Text GLabel 9550 3050 0    39   BiDi ~ 0
GPIO_10/SPI1_SS3/PWM2_0
Text GLabel 9550 3150 0    39   BiDi ~ 0
GPIO_11/PWM2_1
Text GLabel 9550 3250 0    39   BiDi ~ 0
GPIO_12/PWM2_2
$Comp
L Connector_Generic:Conn_01x12 J4
U 1 1
P 9850 4450
F 0 "J4" H 9930 4442 50  0000 L CNN
F 1 "Conn_01x12" H 9930 4351 50  0000 L CNN
F 2 "Pin_Headers:Pin_Header_Straight_1x12_Pitch2.54mm" H 9850 4450 50  0001 C CNN
F 3 "~" H 9850 4450 50  0001 C CNN
	1    9850 4450
	1    0    0    -1  
$EndComp
Text GLabel 9550 4150 0    39   BiDi ~ 0
GPIO_13/PWM2_3
Text GLabel 9550 4250 0    39   Output ~ 0
UART_RX
Text GLabel 9550 4350 0    39   Input ~ 0
UART_TX
Text GLabel 9550 4450 0    39   BiDi ~ 0
GPIO_18
Text GLabel 9550 4550 0    39   BiDi ~ 0
GPIO_19/PWM1_1
Text GLabel 9550 4650 0    39   BiDi ~ 0
GPIO_20/PWM1_0
Text GLabel 9550 4750 0    39   BiDi ~ 0
GPIO_21/PWM1_2
Text GLabel 9550 4850 0    39   BiDi ~ 0
GPIO_22/PWM1_3
Text GLabel 9550 4950 0    39   BiDi ~ 0
GPIO_23
$Comp
L power:GND #PWR0135
U 1 1
P 9550 3400
F 0 "#PWR0135" H 9550 3150 50  0001 C CNN
F 1 "GND" H 9555 3227 50  0000 C CNN
F 2 "" H 9550 3400 50  0001 C CNN
F 3 "" H 9550 3400 50  0001 C CNN
	1    9550 3400
	1    0    0    -1  
$EndComp
Wire Wire Line
	9550 3400 9550 3350
Wire Wire Line
	9550 3350 9650 3350
Wire Wire Line
	9550 3250 9650 3250
Wire Wire Line
	9550 3150 9650 3150
Wire Wire Line
	9550 3050 9650 3050
Wire Wire Line
	9550 2950 9650 2950
Wire Wire Line
	9550 2850 9650 2850
Wire Wire Line
	9550 2750 9650 2750
Wire Wire Line
	9550 2650 9650 2650
Wire Wire Line
	9550 2550 9650 2550
Wire Wire Line
	9550 2450 9650 2450
Wire Wire Line
	9550 2350 9650 2350
$Comp
L power:+3V3 #PWR0136
U 1 1
P 9550 2200
F 0 "#PWR0136" H 9550 2050 50  0001 C CNN
F 1 "+3V3" H 9565 2373 50  0000 C CNN
F 2 "" H 9550 2200 50  0001 C CNN
F 3 "" H 9550 2200 50  0001 C CNN
	1    9550 2200
	1    0    0    -1  
$EndComp
Wire Wire Line
	9550 2200 9550 2250
Wire Wire Line
	9550 2250 9650 2250
$Comp
L power:+1V8 #PWR0137
U 1 1
P 9350 4000
F 0 "#PWR0137" H 9350 3850 50  0001 C CNN
F 1 "+1V8" H 9365 4173 50  0000 C CNN
F 2 "" H 9350 4000 50  0001 C CNN
F 3 "" H 9350 4000 50  0001 C CNN
	1    9350 4000
	1    0    0    -1  
$EndComp
$Comp
L power:+5V #PWR0138
U 1 1
P 9550 3900
F 0 "#PWR0138" H 9550 3750 50  0001 C CNN
F 1 "+5V" H 9565 4073 50  0000 C CNN
F 2 "" H 9550 3900 50  0001 C CNN
F 3 "" H 9550 3900 50  0001 C CNN
	1    9550 3900
	1    0    0    -1  
$EndComp
Wire Wire Line
	9550 3900 9550 3950
Wire Wire Line
	9550 3950 9650 3950
Wire Wire Line
	9650 4050 9350 4050
Wire Wire Line
	9350 4050 9350 4000
Wire Wire Line
	9550 4150 9650 4150
Wire Wire Line
	9650 4250 9550 4250
Wire Wire Line
	9550 4350 9650 4350
Wire Wire Line
	9650 4450 9550 4450
Wire Wire Line
	9550 4550 9650 4550
Wire Wire Line
	9550 4650 9650 4650
Wire Wire Line
	9550 4750 9650 4750
Wire Wire Line
	9650 4850 9550 4850
Wire Wire Line
	9550 4950 9650 4950
$Comp
L power:GND #PWR0139
U 1 1
P 9550 5100
F 0 "#PWR0139" H 9550 4850 50  0001 C CNN
F 1 "GND" H 9555 4927 50  0000 C CNN
F 2 "" H 9550 5100 50  0001 C CNN
F 3 "" H 9550 5100 50  0001 C CNN
	1    9550 5100
	1    0    0    -1  
$EndComp
Wire Wire Line
	9650 5050 9550 5050
Wire Wire Line
	9550 5050 9550 5100
Wire Wire Line
	9550 5750 9650 5750
Wire Wire Line
	9650 5850 9550 5850
Wire Wire Line
	9550 5950 9650 5950
Wire Wire Line
	9550 6050 9650 6050
$Comp
L power:GND #PWR0140
U 1 1
P 9550 6400
F 0 "#PWR0140" H 9550 6150 50  0001 C CNN
F 1 "GND" H 9555 6227 50  0000 C CNN
F 2 "" H 9550 6400 50  0001 C CNN
F 3 "" H 9550 6400 50  0001 C CNN
	1    9550 6400
	1    0    0    -1  
$EndComp
Wire Wire Line
	9650 6350 9550 6350
Wire Wire Line
	9550 6350 9550 6400
Wire Wire Line
	9650 5650 9550 5650
Wire Wire Line
	9550 5650 9550 5600
$Comp
L power:+1V8 #PWR0141
U 1 1
P 9550 5600
F 0 "#PWR0141" H 9550 5450 50  0001 C CNN
F 1 "+1V8" H 9565 5773 50  0000 C CNN
F 2 "" H 9550 5600 50  0001 C CNN
F 3 "" H 9550 5600 50  0001 C CNN
	1    9550 5600
	1    0    0    -1  
$EndComp
$Comp
L Connector_Generic:Conn_01x08 J5
U 1 1
P 9850 5950
F 0 "J5" H 9930 5942 50  0000 L CNN
F 1 "Conn_01x08" H 9930 5851 50  0000 L CNN
F 2 "Pin_Headers:Pin_Header_Straight_1x08_Pitch2.54mm" H 9850 5950 50  0001 C CNN
F 3 "~" H 9850 5950 50  0001 C CNN
	1    9850 5950
	1    0    0    -1  
$EndComp
Text GLabel 9550 5750 0    39   Input ~ 0
AON_PMU_OUT_0
Text GLabel 9550 5850 0    39   Input ~ 0
AON_PMU_OUT_1
Text GLabel 9550 5950 0    39   Output ~ 0
AON_PMU_DWAKEUP_N
Text GLabel 9550 6150 0    39   Output ~ 0
AON_PSD_LFALTCLK
Text GLabel 9550 6250 0    39   Output ~ 0
AON_PSD_LFCLKSEL
Text GLabel 4150 3850 3    39   Input ~ 0
AON_ERST_N
Text GLabel 9550 6050 0    39   Output ~ 0
AON_ERST_N
Wire Wire Line
	9650 6150 9550 6150
Wire Wire Line
	9550 6250 9650 6250
Wire Wire Line
	5150 1600 5150 1700
Wire Wire Line
	5150 1700 5200 1700
Connection ~ 5150 1600
Wire Wire Line
	5200 1800 5150 1800
Wire Wire Line
	5150 1800 5150 1700
Connection ~ 5150 1700
Wire Wire Line
	4150 3800 4150 3850
Wire Wire Line
	4650 2750 4650 2700
Wire Wire Line
	4650 2700 5200 2700
$Comp
L Device:C_Small C15
U 1 1
P 4750 2100
F 0 "C15" H 4865 2146 50  0000 L CNN
F 1 "0.1uF" H 4865 2055 50  0000 L CNN
F 2 "Capacitors_SMD:C_0603_HandSoldering" H 4788 1950 50  0001 C CNN
F 3 "~" H 4750 2100 50  0001 C CNN
	1    4750 2100
	1    0    0    -1  
$EndComp
$Comp
L Device:C_Small C12
U 1 1
P 4300 2100
F 0 "C12" H 4415 2146 50  0000 L CNN
F 1 "0.1uF" H 4415 2055 50  0000 L CNN
F 2 "Capacitors_SMD:C_0603_HandSoldering" H 4338 1950 50  0001 C CNN
F 3 "~" H 4300 2100 50  0001 C CNN
	1    4300 2100
	1    0    0    -1  
$EndComp
$Comp
L Device:C_Small C10
U 1 1
P 3850 2100
F 0 "C10" H 3965 2146 50  0000 L CNN
F 1 "0.1uF" H 3965 2055 50  0000 L CNN
F 2 "Capacitors_SMD:C_0603_HandSoldering" H 3888 1950 50  0001 C CNN
F 3 "~" H 3850 2100 50  0001 C CNN
	1    3850 2100
	1    0    0    -1  
$EndComp
Wire Wire Line
	4750 2250 4750 2200
Wire Wire Line
	4300 2200 4300 2250
Wire Wire Line
	4300 2250 4750 2250
Wire Wire Line
	4300 2250 3850 2250
Wire Wire Line
	3850 2250 3850 2200
Connection ~ 4300 2250
$Comp
L power:+1V8 #PWR0142
U 1 1
P 3950 2400
F 0 "#PWR0142" H 3950 2250 50  0001 C CNN
F 1 "+1V8" H 3965 2573 50  0000 C CNN
F 2 "" H 3950 2400 50  0001 C CNN
F 3 "" H 3950 2400 50  0001 C CNN
	1    3950 2400
	0    -1   -1   0   
$EndComp
$Comp
L Device:C_Small C16
U 1 1
P 4750 2500
F 0 "C16" H 4865 2546 50  0000 L CNN
F 1 "0.1uF" H 4865 2455 50  0000 L CNN
F 2 "Capacitors_SMD:C_0603_HandSoldering" H 4788 2350 50  0001 C CNN
F 3 "~" H 4750 2500 50  0001 C CNN
	1    4750 2500
	1    0    0    -1  
$EndComp
Wire Wire Line
	5200 2550 5150 2550
Wire Wire Line
	5150 2550 5150 2650
Wire Wire Line
	5150 2650 4750 2650
Wire Wire Line
	4750 2650 4750 2600
Wire Wire Line
	5200 2400 5150 2400
Wire Wire Line
	5150 2400 5150 2350
Wire Wire Line
	5150 2350 4750 2350
Wire Wire Line
	4750 2350 4750 2400
Wire Wire Line
	4750 2350 4550 2350
Wire Wire Line
	4250 2350 4250 2400
Wire Wire Line
	4250 2400 4200 2400
Connection ~ 4750 2350
$Comp
L Device:C_Small C13
U 1 1
P 4550 2500
F 0 "C13" H 4459 2546 50  0000 R CNN
F 1 "0.1uF" H 4459 2455 50  0000 R CNN
F 2 "Capacitors_SMD:C_0603_HandSoldering" H 4588 2350 50  0001 C CNN
F 3 "~" H 4550 2500 50  0001 C CNN
	1    4550 2500
	1    0    0    -1  
$EndComp
Wire Wire Line
	4750 2650 4550 2650
Wire Wire Line
	4550 2650 4550 2600
Connection ~ 4750 2650
Wire Wire Line
	4550 2400 4550 2350
Connection ~ 4550 2350
Wire Wire Line
	4550 2350 4250 2350
$Comp
L Device:R_Small R4
U 1 1
P 4100 2400
F 0 "R4" V 4204 2400 50  0000 C CNN
F 1 "100" V 4295 2400 50  0000 C CNN
F 2 "Resistors_SMD:R_0603_HandSoldering" H 4100 2400 50  0001 C CNN
F 3 "~" H 4100 2400 50  0001 C CNN
	1    4100 2400
	0    1    1    0   
$EndComp
Wire Wire Line
	3950 2400 4000 2400
$Comp
L Device:C_Small C11
U 1 1
P 4300 1550
F 0 "C11" H 4415 1596 50  0000 L CNN
F 1 "0.1uF" H 4415 1505 50  0000 L CNN
F 2 "Capacitors_SMD:C_0603_HandSoldering" H 4338 1400 50  0001 C CNN
F 3 "~" H 4300 1550 50  0001 C CNN
	1    4300 1550
	1    0    0    -1  
$EndComp
$Comp
L Device:C_Small C14
U 1 1
P 4750 1550
F 0 "C14" H 4865 1596 50  0000 L CNN
F 1 "0.1uF" H 4865 1505 50  0000 L CNN
F 2 "Capacitors_SMD:C_0603_HandSoldering" H 4788 1400 50  0001 C CNN
F 3 "~" H 4750 1550 50  0001 C CNN
	1    4750 1550
	1    0    0    -1  
$EndComp
$Comp
L Device:C_Small C9
U 1 1
P 3850 1550
F 0 "C9" H 3965 1596 50  0000 L CNN
F 1 "0.1uF" H 3965 1505 50  0000 L CNN
F 2 "Capacitors_SMD:C_0603_HandSoldering" H 3888 1400 50  0001 C CNN
F 3 "~" H 3850 1550 50  0001 C CNN
	1    3850 1550
	1    0    0    -1  
$EndComp
$Comp
L Device:C_Small C8
U 1 1
P 3450 1550
F 0 "C8" H 3542 1596 50  0000 L CNN
F 1 "10uF" H 3542 1505 50  0000 L CNN
F 2 "Capacitors_SMD:C_0603_HandSoldering" H 3488 1400 50  0001 C CNN
F 3 "~" H 3450 1550 50  0001 C CNN
	1    3450 1550
	1    0    0    -1  
$EndComp
$Comp
L power:GND #PWR0143
U 1 1
P 3300 1750
F 0 "#PWR0143" H 3300 1500 50  0001 C CNN
F 1 "GND" H 3305 1577 50  0000 C CNN
F 2 "" H 3300 1750 50  0001 C CNN
F 3 "" H 3300 1750 50  0001 C CNN
	1    3300 1750
	1    0    0    -1  
$EndComp
Wire Wire Line
	3300 1750 3300 1700
Wire Wire Line
	3300 1700 3450 1700
Wire Wire Line
	3450 1700 3450 1650
Wire Wire Line
	3450 1700 3850 1700
Wire Wire Line
	3850 1700 3850 1650
Connection ~ 3450 1700
Wire Wire Line
	3850 1700 4300 1700
Wire Wire Line
	4300 1700 4300 1650
Connection ~ 3850 1700
Wire Wire Line
	4300 1700 4750 1700
Wire Wire Line
	4750 1700 4750 1650
Connection ~ 4300 1700
Wire Wire Line
	4750 1400 4750 1450
Wire Wire Line
	4750 1400 4300 1400
Wire Wire Line
	4300 1400 4300 1450
Connection ~ 4750 1400
Wire Wire Line
	4300 1400 3850 1400
Wire Wire Line
	3850 1400 3850 1450
Connection ~ 4300 1400
Wire Wire Line
	3850 1400 3450 1400
Wire Wire Line
	3450 1400 3450 1450
Connection ~ 3850 1400
Wire Wire Line
	4750 1400 4900 1400
Wire Wire Line
	4900 1950 4750 1950
Wire Wire Line
	4750 1950 4750 2000
Connection ~ 4900 1950
Wire Wire Line
	4750 1950 4300 1950
Wire Wire Line
	4300 1950 4300 2000
Connection ~ 4750 1950
Wire Wire Line
	4300 1950 3850 1950
Wire Wire Line
	3850 1950 3850 2000
Connection ~ 4300 1950
Wire Wire Line
	4900 1400 4900 1350
Connection ~ 4900 1400
Wire Wire Line
	4900 1400 5150 1400
$Comp
L Device:LED D2
U 1 1
P 2850 4150
F 0 "D2" V 2888 4033 50  0000 R CNN
F 1 "LED" V 2797 4033 50  0000 R CNN
F 2 "LEDs:LED_0603_HandSoldering" H 2850 4150 50  0001 C CNN
F 3 "~" H 2850 4150 50  0001 C CNN
	1    2850 4150
	0    -1   -1   0   
$EndComp
$Comp
L Device:R_Small R7
U 1 1
P 2850 4450
F 0 "R7" H 2909 4496 50  0000 L CNN
F 1 "10k" H 2909 4405 50  0000 L CNN
F 2 "Resistors_SMD:R_0603_HandSoldering" H 2850 4450 50  0001 C CNN
F 3 "~" H 2850 4450 50  0001 C CNN
	1    2850 4450
	1    0    0    -1  
$EndComp
Wire Wire Line
	2850 4350 2850 4300
$Comp
L power:GND #PWR0144
U 1 1
P 2850 4600
F 0 "#PWR0144" H 2850 4350 50  0001 C CNN
F 1 "GND" H 2855 4427 50  0000 C CNN
F 2 "" H 2850 4600 50  0001 C CNN
F 3 "" H 2850 4600 50  0001 C CNN
	1    2850 4600
	1    0    0    -1  
$EndComp
Wire Wire Line
	2850 4600 2850 4550
$Comp
L power:+3V3 #PWR0145
U 1 1
P 2850 3950
F 0 "#PWR0145" H 2850 3800 50  0001 C CNN
F 1 "+3V3" H 2865 4123 50  0000 C CNN
F 2 "" H 2850 3950 50  0001 C CNN
F 3 "" H 2850 3950 50  0001 C CNN
	1    2850 3950
	1    0    0    -1  
$EndComp
Wire Wire Line
	2850 4000 2850 3950
Wire Wire Line
	3850 2250 3450 2250
Wire Wire Line
	3450 2250 3450 1700
Connection ~ 3850 2250
Text Label 1650 3250 0    39   ~ 0
D+
Text Label 1650 3350 0    39   ~ 0
D-
$Comp
L fe310:S25FL256L U6
U 1 1
P 6700 5700
F 0 "U6" H 6700 6165 50  0000 C CNN
F 1 "S25FL256L" H 6700 6074 50  0000 C CNN
F 2 "Housings_SOIC:SOIC-16W_7.5x10.3mm_Pitch1.27mm" H 6700 5700 50  0001 C CNN
F 3 "" H 6700 5700 50  0001 C CNN
	1    6700 5700
	1    0    0    -1  
$EndComp
$Comp
L power:+3V3 #PWR0111
U 1 1
P 6000 5450
F 0 "#PWR0111" H 6000 5300 50  0001 C CNN
F 1 "+3V3" H 6015 5623 50  0000 C CNN
F 2 "" H 6000 5450 50  0001 C CNN
F 3 "" H 6000 5450 50  0001 C CNN
	1    6000 5450
	1    0    0    -1  
$EndComp
Wire Wire Line
	6050 5500 6000 5500
Wire Wire Line
	6000 5500 6000 5450
$Comp
L power:GND #PWR0112
U 1 1
P 5900 5650
F 0 "#PWR0112" H 5900 5400 50  0001 C CNN
F 1 "GND" H 5905 5477 50  0000 C CNN
F 2 "" H 5900 5650 50  0001 C CNN
F 3 "" H 5900 5650 50  0001 C CNN
	1    5900 5650
	1    0    0    -1  
$EndComp
Wire Wire Line
	6050 5600 5900 5600
Wire Wire Line
	5900 5600 5900 5650
Text GLabel 6000 5900 0    39   Input ~ 0
QSPI_CS
Wire Wire Line
	6000 5900 6050 5900
$Comp
L power:+3V3 #PWR0146
U 1 1
P 5750 5750
F 0 "#PWR0146" H 5750 5600 50  0001 C CNN
F 1 "+3V3" H 5765 5923 50  0000 C CNN
F 2 "" H 5750 5750 50  0001 C CNN
F 3 "" H 5750 5750 50  0001 C CNN
	1    5750 5750
	1    0    0    -1  
$EndComp
Wire Wire Line
	6050 5800 5750 5800
Wire Wire Line
	5750 5800 5750 5750
Text GLabel 7400 5500 2    39   Input ~ 0
QSPI_SCK
Text GLabel 7400 5600 2    39   BiDi ~ 0
QSPI_IO0
Text GLabel 7400 5700 2    39   BiDi ~ 0
QSPI_IO1
Text GLabel 7400 5800 2    39   BiDi ~ 0
QSPI_IO2
Text GLabel 7400 5900 2    39   BiDi ~ 0
QSPI_IO3
Wire Wire Line
	7350 5500 7400 5500
Wire Wire Line
	7400 5600 7350 5600
Wire Wire Line
	7350 5700 7400 5700
Wire Wire Line
	7400 5800 7350 5800
Wire Wire Line
	7350 5900 7400 5900
$EndSCHEMATC
